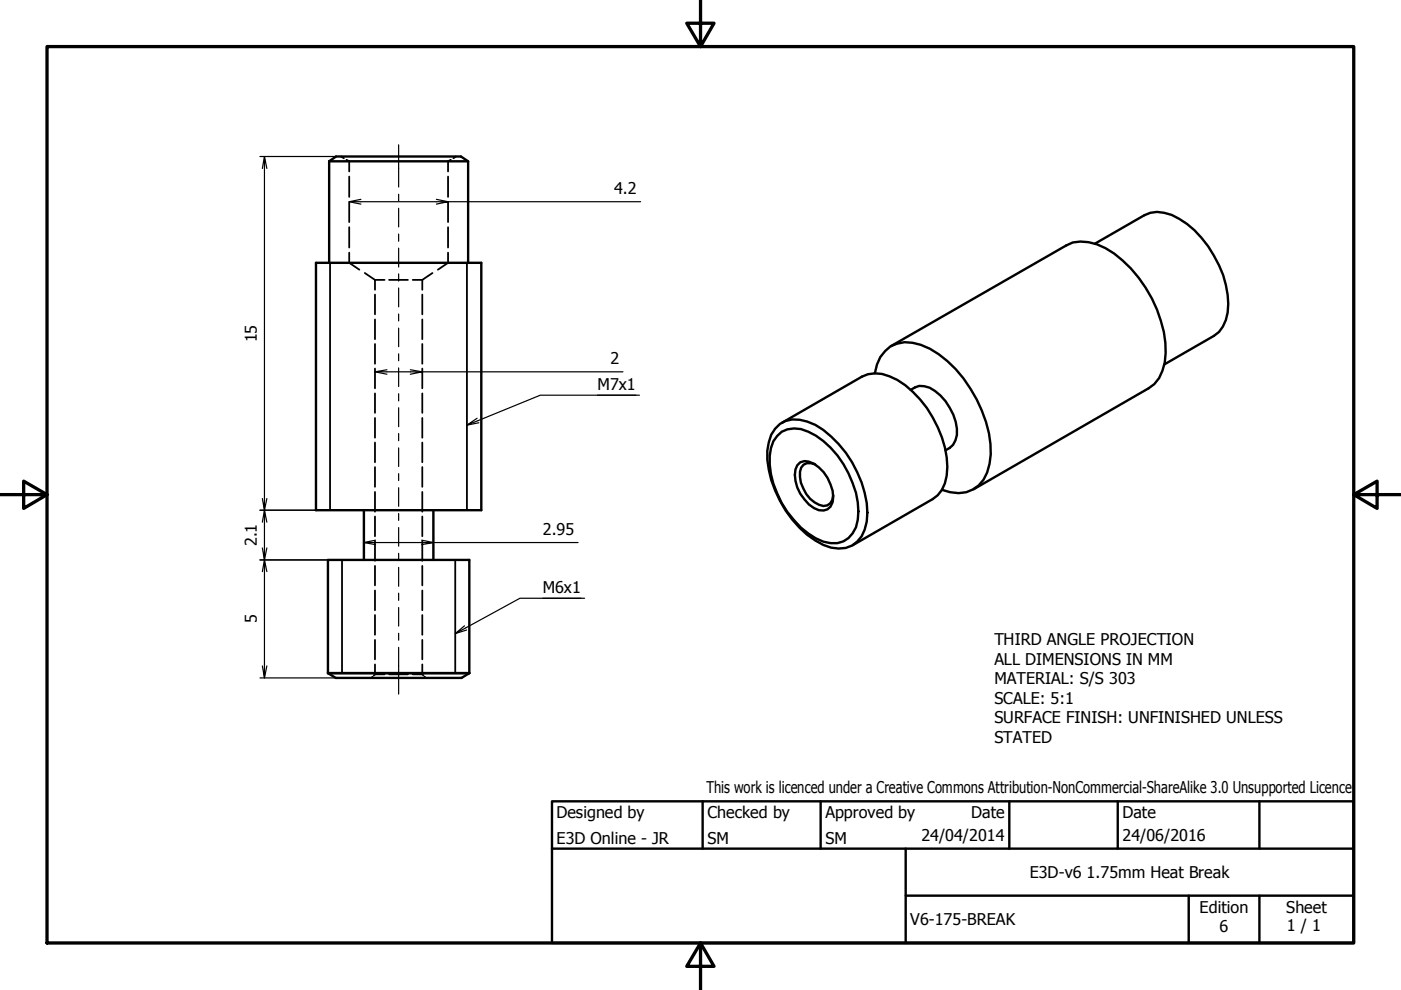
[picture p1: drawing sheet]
<svg xmlns="http://www.w3.org/2000/svg" width="297mm" height="210mm" viewBox="0 0 297 210" stroke-linecap="round" stroke-linejoin="round" font-family="sans-serif">
<!-- layer: Hidden (ISO) -->
<g fill="none" stroke="#000" stroke-width=".38">
<path d="M72.3 33.2l.6 .4M73.5 33.9l.5 .3v2.2M74 37.4v4.4M95 37.4v4.4M95.6 33.9l-.6 .3v2.2M96.6 33.2l-.5 .4M74 42.8v4.3M74 48.2v4.3M74 53.6v2.1l2.2 1.5M77.3 57.9l2.2 1.4M79.5 59.3h2M79.5 59.3v2.1"/>
<path d="M82.5 59.3h4M87.5 59.3h2M89.5 59.3v2.1M91.7 57.9l-2.2 1.4M95 42.8v4.3M95 48.2v4.3M95 53.6v2.1l-2.2 1.5M79.5 62.5v4.1M79.5 67.7v4.2M79.5 72.9v4.2M79.5 78.1v4.2M89.5 62.5v4.1"/>
<path d="M89.5 67.7v4.2M89.5 72.9v4.2M89.5 78.1v4.2M79.5 83.4v4.1M79.5 88.6v4.2M79.5 93.8v4.2M79.5 99v4.2M89.5 83.4v4.1M89.5 88.6v4.2M89.5 93.8v4.2M89.5 99v4.2M79.5 104.3v4.2"/>
<path d="M79.5 109.5v4.2M79.5 114.7v4.2M79.5 120v4.1M89.5 104.3v4.2M89.5 109.5v4.2M89.5 114.7v4.2M89.5 120v4.1M79.5 125.2v4.2M79.5 130.4v4.2M79.5 135.7v4.1M89.5 125.2v4.2M89.5 130.4v4.2"/>
<path d="M89.5 135.7v4.1M79 143.5l-.3 .2M79.5 143h2M79.5 143l-.3 .2M79.5 140.9v2.1M82.5 143h4M87.5 143h2l.3 .2M89.5 140.9v2.1M90 143.5l.2 .2"/>
</g>
<!-- layer: Visible (ISO) -->
<g fill="none" stroke="#000" stroke-width=".51">
<path d="M69.8 34.2l1.4-1h26.5l1.6 1v21.5M69.8 34.2h29.5M69.8 34.2v21.5M67 55.7h35v52.5h-35zM232.2 51.7l10.4-6.1a6.5 6.5 0 0 1 5.8 0 22.1 22.1 0 0 1 11.5 14.8 12.6 12.6 0 0 1-.6 8.9l-.9 1.1-1 .8-10.5 6.1M185.5 79.2a7.8 7.8 0 0 1 3.3-5.8 7.4 7.4 0 0 1 6.5-.3 22 22 0 0 1 10.4 9.3 25.4 25.4 0 0 1 4.4 14 9.5 9.5 0 0 1-2.6 6.5 6.5 6.5 0 0 1-6 1.5l-1.8-.5M188.9 73.4l37.2-21.4a8.3 8.3 0 0 1 8.3 .6 27 27 0 0 1 12.7 22.2 9.7 9.7 0 0 1-2.4 6.6l-1.2 .9-37.1 21.4M164.3 90.9a5.6 5.6 0 0 1 6.8-1.5 17.1 17.1 0 0 1 8.2 6.6 22.9 22.9 0 0 1 4.6 12.7 7.8 7.8 0 0 1-3.2 7 7.5 7.5 0 0 1-7.9-1.1 23.4 23.4 0 0 1-10.1-19.1l.3-1.7 .5-1.6zM164.8 92.4a5.2 5.2 0 0 1 6.6-.9 19.9 19.9 0 0 1 10.5 15 9.4 9.4 0 0 1-1.1 6.6 5 5 0 0 1-6.2 1.7 17.6 17.6 0 0 1-8.9-8.1 17 17 0 0 1-2.3-11.7l.6-1.4zM165.8 89.6l17-9.7a6.7 6.7 0 0 1 5.8-.1 20.6 20.6 0 0 1 10.2 10.8 17.1 17.1 0 0 1 1.5 11.9l-.6 1.4-.9 1.1-1.1 .8-16.9 9.8M169.7 98a3.7 3.7 0 0 1 3.9 1.1 8.5 8.5 0 0 1 2.9 7.4 2.39 2.39 0 0 1-3.9 1.2 8.4 8.4 0 0 1-3.9-8.2l.3-.8zM172.8 98.5a2.09 2.09 0 0 0-3.2 1.5 7 7 0 0 0 5 7.3 2.08 2.08 0 0 0 2.1-2.3"/>
<path d="M193.1 82.6a3.8 3.8 0 0 1 5.1 .3 11.7 11.7 0 0 1 4.7 9.3 3.7 3.7 0 0 1-2.4 3.3M77.2 108.2v10.5M91.9 108.2v10.5M69.5 142.7l1.7 1h26.7l1.6-1M69.5 142.7h30M69.5 142.7v-24h30v24"/>
</g>
<!-- layer: Visible Narrow (ISO) -->
<path d="M70 55.7v52.5M99 55.7v52.5M72.5 118.7v24M96.5 118.7v24" fill="none" stroke="#000" stroke-width=".38"/>
<!-- layer: Border (ISO) -->
<path d="M148.5 -.1v10l-2.9-5h5.8l-2.9 5M10 9.9h277v190h-277zM0 104.9h10l-5-2.9v5.8l5-2.9M287 104.9l5 2.9v-5.8l-5 2.9h10M148.5 199.9l2.9 5h-5.8l2.9-5v10" fill="none" stroke="#000" stroke-width=".7"/>
<!-- layer: Title (ISO) -->
<path d="M117 169.9h170v30h-170zM117 179.9h170M149 169.9v10M174 169.9v10M192 179.9v20M214 169.9v10M237 169.9v10M267 169.9v10M192 189.9h95M252 189.9v10M267 189.9v10" fill="none" stroke="#000" stroke-width=".51"/>
<!-- layer: Dimension (ISO) -->
<g fill="none" stroke="#000" stroke-width=".25">
<path d="M55.1 33.2h16.1M56.1 33.2l-.5 2.5M56.6 35.7l-.5-2.5v75l-.5-2.5M74 42.8l2.5 .5M76.5 42.3l-2.5 .5h21l-2.5 .5M92.5 42.3l2.5 .5h40.8M79.5 78.8l2.5 .5M82 78.4l-2.5 .4h10l-2.5 .5M87 78.4l2.5 .4h42.6M55.1 108.2h11.9M55.1 118.7h14.4M56.6 110.7l-.5-2.5v10.5l-.5-2.5"/>
<path d="M56.6 116.2l-1 5M56.6 105.7l-1 5M77.2 115l2.4 .5M79.6 114.5l-2.4 .5h14.7l-2.5 .5M89.4 114.5l2.5 .5h30.7M56.6 121.2l-.5-2.5v25l-.5-2.5M55.1 143.7h16.1M56.6 141.2l-.5 2.5"/>
</g>
<!-- layer: Symbol (ISO) -->
<path d="M101.5 89.6l-2.5 .5M126.7 83.8h8.1M135.6 83.8h-21l-15.6 6.3 2.2-1.4M98.9 133.6l-2.4 .7M115.1 126.8h8.1M124 126.8h-13.8l-13.7 7.5 2-1.6" fill="none" stroke="#000" stroke-width=".25"/>
<!-- layer: Centerline (ISO) -->
<g fill="none" stroke="#000" stroke-width=".25">
<path d="M84.5 30.7v9M84.5 41.2v1.4M84.5 44.2v3.9M84.5 49.6v1.6M84.5 52.6v4M84.5 58.1v1.5M84.5 61.1v4M84.5 66.6v1.4M84.5 69.6v3.9M84.5 75v1.5M84.5 78v4M84.5 83.5v1.5"/>
<path d="M84.5 86.5v4M84.5 91.9v1.5M84.5 95v3.9M84.5 100.4v1.5M84.5 103.4v4M84.5 108.9v1.4M84.5 111.9v3.9M84.5 117.3v1.5M84.5 137.3v9.9M84.5 120.3v4M84.5 125.8v1.5M84.5 128.8v4"/>
<path d="M84.5 134.3v1.4"/>
</g>
<g font-size="3.4">
<text x="130.2" y="41.2">4.2</text>
<text x="54.4" y="72.6" transform="rotate(-90 54.4 72.6)">15</text>
<text x="129.4" y="77.3">2</text>
<text x="126.7" y="82.8">M7x1</text>
<text x="115.1" y="113.4">2.95</text>
<text x="54.5" y="115.9" transform="rotate(-90 54.5 115.9)">2.1</text>
<text x="115.1" y="125.8">M6x1</text>
<text x="54.4" y="132.1" transform="rotate(-90 54.4 132.1)">5</text>
<text x="210.8" y="136.8">THIRD ANGLE PROJECTION</text>
<text x="210.8" y="140.9">ALL DIMENSIONS IN MM</text>
<text x="210.8" y="145.1">MATERIAL: S/S 303</text>
<text x="210.8" y="149.2">SCALE: 5:1</text>
<text x="210.8" y="153.3">SURFACE FINISH: UNFINISHED UNLESS</text>
<text x="210.8" y="157.5">STATED</text>
<text x="118" y="173.5">Designed by</text>
<text x="149.8" y="168.2">This work is licenced under a Creative Commons Attribution-NonCommercial-ShareAlike 3.0 Unsupported Licence</text>
<text x="150" y="173.5">Checked by</text>
<text x="175" y="173.5">Approved by</text>
<text x="205.9" y="173.4">Date</text>
<text x="238" y="173.4">Date</text>
<text x="118" y="178.9">E3D Online - JR</text>
<text x="150" y="178.9">SM</text>
<text x="175" y="178.9">SM</text>
<text x="195.4" y="178.3">24/04/2014</text>
<text x="238" y="178.3">24/06/2016</text>
<text x="218.3" y="186.2">E3D-v6</text>
<text x="230.4" y="186.2">1.75mm Heat Break</text>
<text x="193" y="196.1">V6-175-BREAK</text>
<text x="254.3" y="193.5">Edition</text>
<text x="258.6" y="197.6">6</text>
<text x="272.7" y="193.5">Sheet</text>
<text x="272.9" y="197.5">1 / 1</text>
</g>
</svg>
